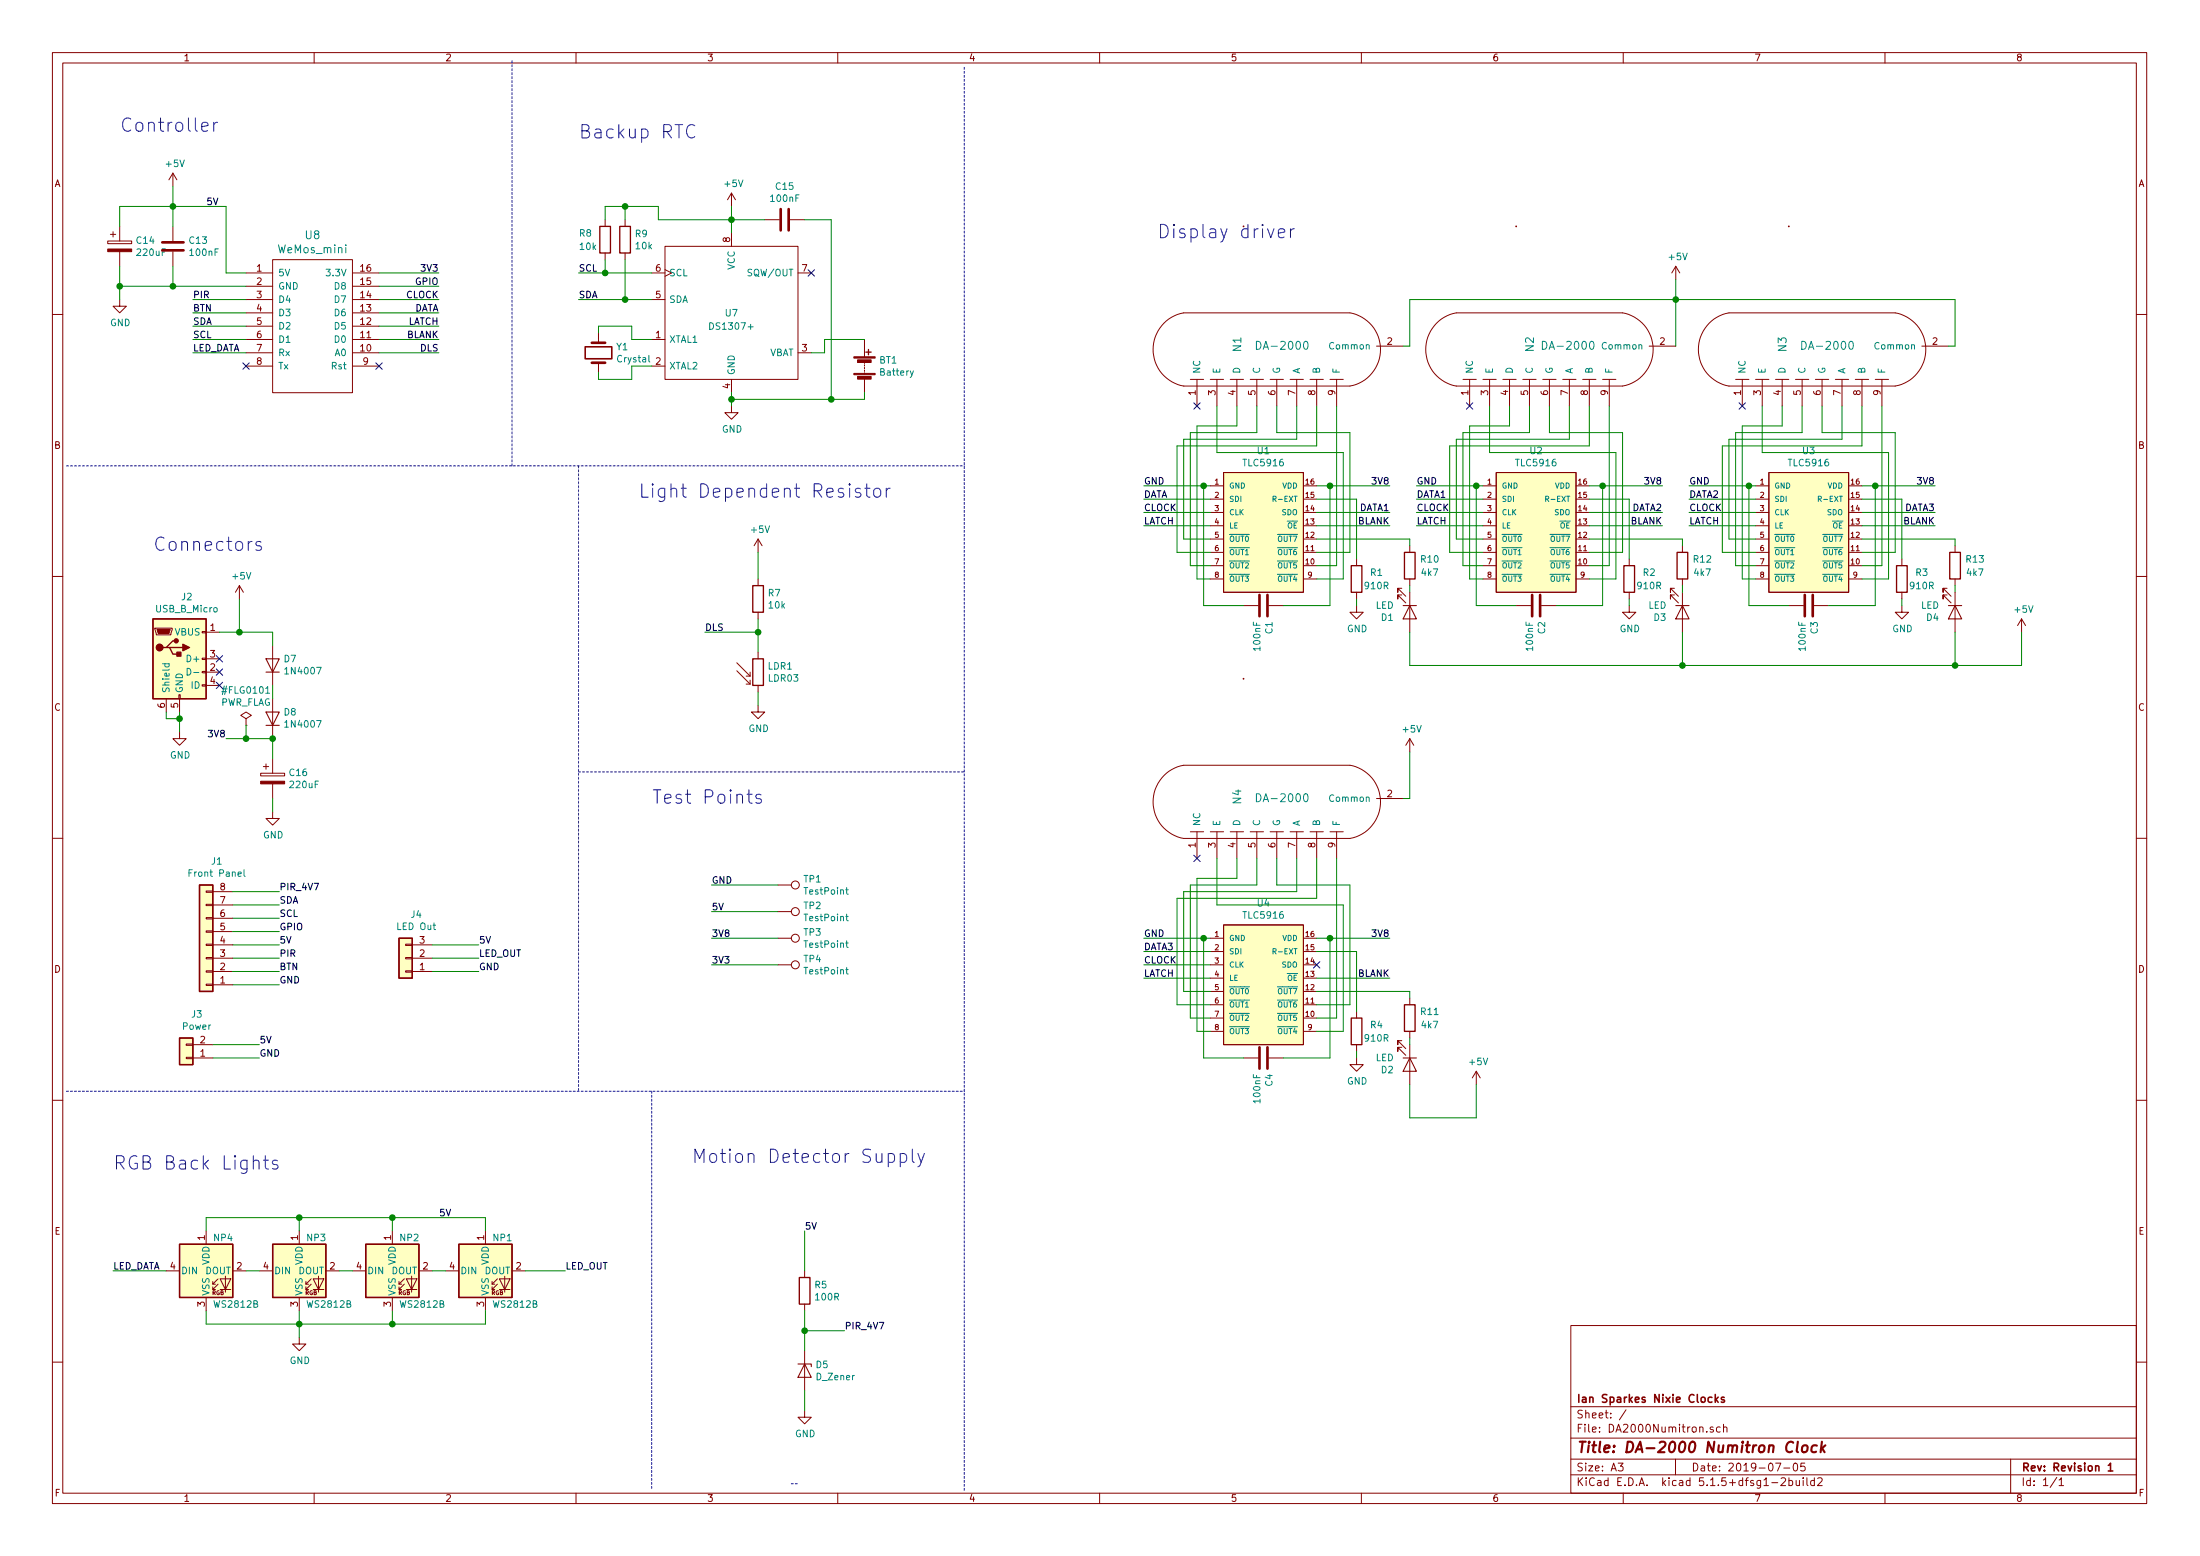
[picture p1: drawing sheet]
EESchema Schematic File Version 4
LIBS:DA2000Numitron-cache
EELAYER 26 0
EELAYER END
$Descr A3 16535 11693
encoding utf-8
Sheet 1 1
Title "DA-2000 Numitron Clock"
Date "2019-07-05"
Rev "Revision 1"
Comp "Ian Sparkes Nixie Clocks"
Comment1 ""
Comment2 ""
Comment3 ""
Comment4 ""
$EndDescr
$Comp
L DA2000Numitron-rescue:DA-2000-NixieClockMaster N1
U 1 1
P 9150 3150
F 0 "N1" H 9650 3000 60  0000 L CNN
F 1 "DA-2000" V 9700 2450 60  0000 L CNN
F 2 "NixieClockMaster:DA-2000_Receptacle" H 9150 3150 60  0001 C CNN
F 3 "" H 9150 3150 60  0001 C CNN
	1    9150 3150
	0    -1   -1   0   
$EndComp
$Comp
L DA2000Numitron-rescue:DA-2000-NixieClockMaster N2
U 1 1
P 11200 3150
F 0 "N2" H 11700 2850 60  0000 L CNN
F 1 "DA-2000" V 11750 2350 60  0000 L CNN
F 2 "NixieClockMaster:DA-2000_Receptacle" H 11200 3150 60  0001 C CNN
F 3 "" H 11200 3150 60  0001 C CNN
	1    11200 3150
	0    -1   -1   0   
$EndComp
Wire Wire Line
	10550 2600 10600 2600
Wire Wire Line
	10600 2600 10600 2250
Wire Wire Line
	10600 2250 12600 2250
Wire Wire Line
	12600 2250 12600 2600
$Comp
L Device:C C1
U 1 1
P 9500 4550
F 0 "C1" H 9615 4596 50  0000 L CNN
F 1 "100nF" H 9615 4505 50  0000 L CNN
F 2 "NixieClockMaster:C050-024X044" H 9538 4400 50  0001 C CNN
F 3 "~" H 9500 4550 50  0001 C CNN
	1    9500 4550
	0    1    1    0   
$EndComp
$Comp
L DA2000Numitron-rescue:WeMos_mini-NixieClockMaster U8
U 1 1
P 2350 2400
F 0 "U8" H 2350 3037 60  0000 C CNN
F 1 "WeMos_mini" H 2350 2931 60  0000 C CNN
F 2 "NixieClockMaster:WeMos_D1_mini_board_simple" H 2900 1700 60  0001 C CNN
F 3 "" H 2900 1700 60  0000 C CNN
	1    2350 2400
	1    0    0    -1  
$EndComp
$Comp
L Device:C C13
U 1 1
P 1300 1850
F 0 "C13" H 1415 1896 50  0000 L CNN
F 1 "100nF" H 1415 1805 50  0000 L CNN
F 2 "NixieClockMaster:C050-024X044" H 1338 1700 50  0001 C CNN
F 3 "~" H 1300 1850 50  0001 C CNN
	1    1300 1850
	1    0    0    -1  
$EndComp
$Comp
L Device:CP C14
U 1 1
P 900 1850
F 0 "C14" H 1018 1896 50  0000 L CNN
F 1 "220uF" H 1018 1805 50  0000 L CNN
F 2 "NixieClockMaster:C_Radial_D6.3_L11.2_P2.5" H 938 1700 50  0001 C CNN
F 3 "~" H 900 1850 50  0001 C CNN
	1    900  1850
	1    0    0    -1  
$EndComp
Text Label 1450 2250 0    50   ~ 0
PIR
Wire Wire Line
	1850 2250 1450 2250
Wire Wire Line
	1850 2350 1450 2350
Wire Wire Line
	1850 2450 1450 2450
Wire Wire Line
	1850 2550 1450 2550
Wire Wire Line
	1850 2650 1450 2650
NoConn ~ 1850 2750
NoConn ~ 2850 2750
Text Label 1450 2350 0    50   ~ 0
BTN
Text Label 1450 2450 0    50   ~ 0
SDA
Text Label 1450 2550 0    50   ~ 0
SCL
Text Label 1450 2650 0    50   ~ 0
LED_DATA
Wire Wire Line
	1850 2150 1300 2150
Wire Wire Line
	900  2150 900  2000
Wire Wire Line
	1300 2000 1300 2150
Connection ~ 1300 2150
Wire Wire Line
	1300 2150 900  2150
Wire Wire Line
	1850 2050 1700 2050
Wire Wire Line
	1700 2050 1700 1550
Wire Wire Line
	1700 1550 1300 1550
Wire Wire Line
	900  1550 900  1700
Wire Wire Line
	1300 1700 1300 1550
Connection ~ 1300 1550
Wire Wire Line
	1300 1550 900  1550
$Comp
L power:GND #PWR010
U 1 1
P 900 2250
F 0 "#PWR010" H 900 2000 50  0001 C CNN
F 1 "GND" H 905 2077 50  0000 C CNN
F 2 "" H 900 2250 50  0001 C CNN
F 3 "" H 900 2250 50  0001 C CNN
	1    900  2250
	1    0    0    -1  
$EndComp
Wire Wire Line
	900  2150 900  2250
Connection ~ 900  2150
$Comp
L power:+5V #PWR011
U 1 1
P 1300 1400
F 0 "#PWR011" H 1300 1250 50  0001 C CNN
F 1 "+5V" H 1315 1573 50  0000 C CNN
F 2 "" H 1300 1400 50  0001 C CNN
F 3 "" H 1300 1400 50  0001 C CNN
	1    1300 1400
	1    0    0    -1  
$EndComp
Wire Wire Line
	1300 1400 1300 1550
NoConn ~ 11050 3050
NoConn ~ 9000 3050
$Comp
L Sensor_Optical:LDR03 LDR1
U 1 1
P 5700 5050
F 0 "LDR1" H 5770 5096 50  0000 L CNN
F 1 "LDR03" H 5770 5005 50  0000 L CNN
F 2 "OptoDevice:R_LDR_10x8.5mm_P7.6mm_Vertical" V 5875 5050 50  0001 C CNN
F 3 "http://www.elektronica-componenten.nl/WebRoot/StoreNL/Shops/61422969/54F1/BA0C/C664/31B9/2173/C0A8/2AB9/2AEF/LDR03IMP.pdf" H 5700 5000 50  0001 C CNN
	1    5700 5050
	1    0    0    -1  
$EndComp
$Comp
L Device:R R7
U 1 1
P 5700 4500
F 0 "R7" H 5770 4546 50  0000 L CNN
F 1 "10k" H 5770 4455 50  0000 L CNN
F 2 "NixieClockMaster:R-0207_2V" V 5630 4500 50  0001 C CNN
F 3 "~" H 5700 4500 50  0001 C CNN
	1    5700 4500
	1    0    0    -1  
$EndComp
Wire Wire Line
	5700 4650 5700 4750
Wire Wire Line
	5700 4150 5700 4350
$Comp
L power:+5V #PWR0101
U 1 1
P 5700 4150
F 0 "#PWR0101" H 5700 4000 50  0001 C CNN
F 1 "+5V" H 5715 4323 50  0000 C CNN
F 2 "" H 5700 4150 50  0001 C CNN
F 3 "" H 5700 4150 50  0001 C CNN
	1    5700 4150
	1    0    0    -1  
$EndComp
$Comp
L power:GND #PWR0102
U 1 1
P 5700 5300
F 0 "#PWR0102" H 5700 5050 50  0001 C CNN
F 1 "GND" H 5705 5127 50  0000 C CNN
F 2 "" H 5700 5300 50  0001 C CNN
F 3 "" H 5700 5300 50  0001 C CNN
	1    5700 5300
	1    0    0    -1  
$EndComp
Wire Wire Line
	5700 5200 5700 5300
Wire Wire Line
	5700 4750 5300 4750
Connection ~ 5700 4750
Wire Wire Line
	5700 4750 5700 4900
Text Label 5300 4750 0    50   ~ 0
DLS
Wire Wire Line
	1750 7400 2100 7400
Wire Wire Line
	1750 7300 2100 7300
Wire Wire Line
	1750 7200 2100 7200
Text Label 2100 7100 0    50   ~ 0
5V
Text Label 2100 7200 0    50   ~ 0
PIR
Text Label 2100 7300 0    50   ~ 0
BTN
Text Label 2100 7400 0    50   ~ 0
GND
$Comp
L DA2000Numitron-rescue:DS1307+-NixieClockMaster U7
U 1 1
P 5500 2350
F 0 "U7" H 5500 2350 50  0000 C CNN
F 1 "DS1307+" H 5500 2250 50  0000 C CNN
F 2 "NixieClockMaster:DS1307_DIL8" H 5500 2350 50  0001 C CNN
F 3 "" H 5500 2350 50  0001 C CNN
	1    5500 2350
	1    0    0    -1  
$EndComp
Text Label 1550 1550 0    50   ~ 0
5V
Wire Wire Line
	5500 1550 5500 1650
$Comp
L power:+5V #PWR016
U 1 1
P 5500 1550
F 0 "#PWR016" H 5500 1400 50  0001 C CNN
F 1 "+5V" H 5515 1723 50  0000 C CNN
F 2 "" H 5500 1550 50  0001 C CNN
F 3 "" H 5500 1550 50  0001 C CNN
	1    5500 1550
	1    0    0    -1  
$EndComp
$Comp
L power:GND #PWR017
U 1 1
P 5500 3050
F 0 "#PWR017" H 5500 2800 50  0001 C CNN
F 1 "GND" H 5505 2877 50  0000 C CNN
F 2 "" H 5500 3050 50  0001 C CNN
F 3 "" H 5500 3050 50  0001 C CNN
	1    5500 3050
	1    0    0    -1  
$EndComp
Wire Wire Line
	5500 2950 5500 3000
$Comp
L Device:Crystal Y1
U 1 1
P 4500 2650
F 0 "Y1" V 4454 2781 50  0000 L CNN
F 1 "Crystal" V 4545 2781 50  0000 L CNN
F 2 "NixieClockMaster:Crystal_DS10_d1.0mm_l4.3mm_Vertical" H 4500 2650 50  0001 C CNN
F 3 "~" H 4500 2650 50  0001 C CNN
	1    4500 2650
	0    1    1    0   
$EndComp
Wire Wire Line
	4500 2500 4500 2450
Wire Wire Line
	4500 2450 4750 2450
Wire Wire Line
	4750 2450 4750 2550
Wire Wire Line
	4750 2550 4900 2550
Wire Wire Line
	4500 2800 4500 2850
Wire Wire Line
	4500 2850 4750 2850
Wire Wire Line
	4750 2850 4750 2750
Wire Wire Line
	4750 2750 4900 2750
Wire Wire Line
	4900 2250 4700 2250
Wire Wire Line
	4350 2050 4550 2050
Text Label 4350 2050 0    50   ~ 0
SCL
Text Label 4350 2250 0    50   ~ 0
SDA
NoConn ~ 6100 2050
$Comp
L Device:Battery BT1
U 1 1
P 6500 2750
F 0 "BT1" H 6608 2796 50  0000 L CNN
F 1 "Battery" H 6608 2705 50  0000 L CNN
F 2 "NixieClockMaster:CR1220-CoinCell" V 6500 2810 50  0001 C CNN
F 3 "~" V 6500 2810 50  0001 C CNN
	1    6500 2750
	1    0    0    -1  
$EndComp
Wire Wire Line
	5500 3000 6250 3000
Connection ~ 5500 3000
Wire Wire Line
	5500 3000 5500 3050
Wire Wire Line
	6500 2550 6200 2550
Wire Wire Line
	6200 2550 6200 2650
Wire Wire Line
	6200 2650 6100 2650
$Comp
L Device:R R8
U 1 1
P 4550 1800
F 0 "R8" H 4350 1850 50  0000 L CNN
F 1 "10k" H 4350 1750 50  0000 L CNN
F 2 "NixieClockMaster:R-0207_2V" V 4480 1800 50  0001 C CNN
F 3 "~" H 4550 1800 50  0001 C CNN
	1    4550 1800
	1    0    0    -1  
$EndComp
Wire Wire Line
	5500 1650 4950 1650
Wire Wire Line
	4950 1650 4950 1550
Wire Wire Line
	4950 1550 4700 1550
Wire Wire Line
	4550 1550 4550 1650
Connection ~ 5500 1650
Wire Wire Line
	5500 1650 5500 1750
Wire Wire Line
	4550 1950 4550 2050
Connection ~ 4550 2050
Wire Wire Line
	4550 2050 4900 2050
Wire Wire Line
	4700 2250 4700 1950
Connection ~ 4700 2250
Wire Wire Line
	4700 2250 4350 2250
$Comp
L Device:R R9
U 1 1
P 4700 1800
F 0 "R9" H 4770 1846 50  0000 L CNN
F 1 "10k" H 4770 1755 50  0000 L CNN
F 2 "NixieClockMaster:R-0207_2V" V 4630 1800 50  0001 C CNN
F 3 "~" H 4700 1800 50  0001 C CNN
	1    4700 1800
	1    0    0    -1  
$EndComp
Wire Wire Line
	4700 1650 4700 1550
Connection ~ 4700 1550
Wire Wire Line
	4700 1550 4550 1550
$Comp
L LED:WS2812B NP4
U 1 1
P 1550 9550
F 0 "NP4" H 1600 9800 50  0000 L CNN
F 1 "WS2812B" H 1600 9300 50  0000 L CNN
F 2 "LED_SMD:LED_WS2812B_PLCC4_5.0x5.0mm_P3.2mm" H 1600 9250 50  0001 L TNN
F 3 "https://cdn-shop.adafruit.com/datasheets/WS2812B.pdf" H 1650 9175 50  0001 L TNN
	1    1550 9550
	1    0    0    -1  
$EndComp
$Comp
L LED:WS2812B NP3
U 1 1
P 2250 9550
F 0 "NP3" H 2300 9800 50  0000 L CNN
F 1 "WS2812B" H 2300 9300 50  0000 L CNN
F 2 "LED_SMD:LED_WS2812B_PLCC4_5.0x5.0mm_P3.2mm" H 2300 9250 50  0001 L TNN
F 3 "https://cdn-shop.adafruit.com/datasheets/WS2812B.pdf" H 2350 9175 50  0001 L TNN
	1    2250 9550
	1    0    0    -1  
$EndComp
$Comp
L LED:WS2812B NP2
U 1 1
P 2950 9550
F 0 "NP2" H 3000 9800 50  0000 L CNN
F 1 "WS2812B" H 3000 9300 50  0000 L CNN
F 2 "LED_SMD:LED_WS2812B_PLCC4_5.0x5.0mm_P3.2mm" H 3000 9250 50  0001 L TNN
F 3 "https://cdn-shop.adafruit.com/datasheets/WS2812B.pdf" H 3050 9175 50  0001 L TNN
	1    2950 9550
	1    0    0    -1  
$EndComp
$Comp
L LED:WS2812B NP1
U 1 1
P 3650 9550
F 0 "NP1" H 3700 9800 50  0000 L CNN
F 1 "WS2812B" H 3700 9300 50  0000 L CNN
F 2 "LED_SMD:LED_WS2812B_PLCC4_5.0x5.0mm_P3.2mm" H 3700 9250 50  0001 L TNN
F 3 "https://cdn-shop.adafruit.com/datasheets/WS2812B.pdf" H 3750 9175 50  0001 L TNN
	1    3650 9550
	1    0    0    -1  
$EndComp
Wire Wire Line
	1550 9150 1550 9250
Wire Wire Line
	2250 9250 2250 9150
Connection ~ 2250 9150
Wire Wire Line
	2250 9150 1550 9150
Wire Wire Line
	2950 9250 2950 9150
Wire Wire Line
	2950 9150 2250 9150
Wire Wire Line
	3650 9250 3650 9150
Wire Wire Line
	1550 9950 1550 9850
Wire Wire Line
	2250 9850 2250 9950
Connection ~ 2250 9950
Wire Wire Line
	2950 9850 2950 9950
Wire Wire Line
	2250 9950 2950 9950
Wire Wire Line
	3650 9850 3650 9950
Wire Wire Line
	1850 9550 1950 9550
Wire Wire Line
	2550 9550 2650 9550
Wire Wire Line
	3250 9550 3350 9550
Wire Wire Line
	2950 9150 3650 9150
Connection ~ 2950 9150
Wire Wire Line
	2950 9950 3650 9950
Connection ~ 2950 9950
Wire Wire Line
	1250 9550 850  9550
Text Label 850  9550 0    50   ~ 0
LED_DATA
$Comp
L power:GND #PWR015
U 1 1
P 2250 10050
F 0 "#PWR015" H 2250 9800 50  0001 C CNN
F 1 "GND" H 2255 9877 50  0000 C CNN
F 2 "" H 2250 10050 50  0001 C CNN
F 3 "" H 2250 10050 50  0001 C CNN
	1    2250 10050
	1    0    0    -1  
$EndComp
Text Label 3300 9150 0    50   ~ 0
5V
$Comp
L Connector:USB_B_Mini J2
U 1 1
P 1350 4950
F 0 "J2" H 1405 5417 50  0000 C CNN
F 1 "USB_B_Micro" H 1405 5326 50  0000 C CNN
F 2 "Connector_USB:USB_Mini-B_AdamTech_MUSB-B5-S-VT-TSMT-1_SMD_Vertical" H 1500 4900 50  0001 C CNN
F 3 "~" H 1500 4900 50  0001 C CNN
	1    1350 4950
	1    0    0    -1  
$EndComp
Wire Wire Line
	1250 5350 1250 5400
Wire Wire Line
	1250 5400 1350 5400
Wire Wire Line
	1350 5400 1350 5350
Wire Wire Line
	1350 5400 1350 5500
Connection ~ 1350 5400
$Comp
L power:GND #PWR018
U 1 1
P 1350 5500
F 0 "#PWR018" H 1350 5250 50  0001 C CNN
F 1 "GND" H 1355 5327 50  0000 C CNN
F 2 "" H 1350 5500 50  0001 C CNN
F 3 "" H 1350 5500 50  0001 C CNN
	1    1350 5500
	1    0    0    -1  
$EndComp
NoConn ~ 1650 4950
NoConn ~ 1650 5050
NoConn ~ 1650 5150
Wire Wire Line
	1650 4750 1800 4750
Wire Wire Line
	1800 4750 1800 4500
$Comp
L power:+5V #PWR019
U 1 1
P 1800 4500
F 0 "#PWR019" H 1800 4350 50  0001 C CNN
F 1 "+5V" H 1815 4673 50  0000 C CNN
F 2 "" H 1800 4500 50  0001 C CNN
F 3 "" H 1800 4500 50  0001 C CNN
	1    1800 4500
	1    0    0    -1  
$EndComp
Wire Notes Line
	5950 11150 6000 11150
Text Notes 1150 4150 0    100  ~ 0
Connectors
Text Notes 850  8800 0    100  ~ 0
RGB Back Lights
Text Notes 900  1000 0    100  ~ 0
Controller
Text Notes 4800 3750 0    100  ~ 0
Light Dependent Resistor
Text Notes 8700 1800 0    100  ~ 0
Display driver
Wire Wire Line
	6500 2950 6500 3000
$Comp
L ti:TLC5916 U1
U 1 1
P 9500 4000
F 0 "U1" H 9500 4615 50  0000 C CNN
F 1 "TLC5916" H 9500 4524 50  0000 C CNN
F 2 "NixieClockMaster:74HC595_DIL16" H 9500 4000 60  0001 C CNN
F 3 "" H 9500 4000 60  0000 C CNN
	1    9500 4000
	1    0    0    -1  
$EndComp
Wire Wire Line
	9100 4050 8900 4050
Wire Wire Line
	8900 4050 8900 3300
Wire Wire Line
	8900 3300 9750 3300
Wire Wire Line
	9750 3300 9750 3050
Wire Wire Line
	9100 4150 8850 4150
Wire Wire Line
	8850 4150 8850 3350
Wire Wire Line
	8850 3350 9900 3350
Wire Wire Line
	9900 3350 9900 3050
Wire Wire Line
	9450 3050 9450 3250
Wire Wire Line
	9450 3250 8950 3250
Wire Wire Line
	8950 3250 8950 4250
Wire Wire Line
	8950 4250 9100 4250
Wire Wire Line
	9100 4350 9000 4350
Wire Wire Line
	9000 4350 9000 3200
Wire Wire Line
	9000 3200 9300 3200
Wire Wire Line
	9300 3200 9300 3050
Wire Wire Line
	9150 3050 9150 3400
Wire Wire Line
	9150 3400 10100 3400
Wire Wire Line
	10100 3400 10100 4350
Wire Wire Line
	10100 4350 9900 4350
Wire Wire Line
	9900 4250 10050 4250
Wire Wire Line
	10050 4250 10050 3050
Wire Wire Line
	9600 3050 9600 3250
Wire Wire Line
	9600 3250 10150 3250
Wire Wire Line
	10150 3250 10150 4150
Wire Wire Line
	10150 4150 9900 4150
Wire Wire Line
	9100 3850 8600 3850
Text Label 8600 3850 0    50   ~ 0
CLOCK
Wire Wire Line
	9100 3950 8600 3950
Text Label 8600 3950 0    50   ~ 0
LATCH
Text Label 8600 3750 0    50   ~ 0
DATA
Wire Wire Line
	9100 3750 8600 3750
Wire Wire Line
	9100 3650 9050 3650
Text Label 8600 3650 0    50   ~ 0
GND
Text Label 10450 3650 2    50   ~ 0
3V8
Wire Wire Line
	10450 3650 10000 3650
Wire Wire Line
	9900 3850 10450 3850
Text Label 10450 3850 2    50   ~ 0
DATA1
Text Label 10450 3950 2    50   ~ 0
BLANK
Wire Wire Line
	10450 3950 9900 3950
Wire Wire Line
	9900 3750 10200 3750
$Comp
L Device:R R1
U 1 1
P 10200 4350
F 0 "R1" H 10350 4400 50  0000 C CNN
F 1 "910R" H 10350 4300 50  0000 C CNN
F 2 "NixieClockMaster:R-0207_2V" V 10130 4350 50  0001 C CNN
F 3 "~" H 10200 4350 50  0001 C CNN
	1    10200 4350
	1    0    0    -1  
$EndComp
$Comp
L power:GND #PWR01
U 1 1
P 10200 4550
F 0 "#PWR01" H 10200 4300 50  0001 C CNN
F 1 "GND" H 10205 4377 50  0000 C CNN
F 2 "" H 10200 4550 50  0001 C CNN
F 3 "" H 10200 4550 50  0001 C CNN
	1    10200 4550
	1    0    0    -1  
$EndComp
Wire Wire Line
	2850 2250 3300 2250
Text Label 3300 2350 2    50   ~ 0
DATA
Text Label 3300 2250 2    50   ~ 0
CLOCK
Text Label 3300 2450 2    50   ~ 0
LATCH
Wire Wire Line
	2850 2450 3300 2450
Wire Wire Line
	2850 2350 3300 2350
Wire Wire Line
	2850 2550 3300 2550
Text Label 3300 2550 2    50   ~ 0
BLANK
Text Label 3300 2650 2    50   ~ 0
DLS
Wire Wire Line
	2850 2650 3300 2650
Wire Wire Line
	9650 4550 10000 4550
Wire Wire Line
	10000 4550 10000 3650
Connection ~ 10000 3650
Wire Wire Line
	10000 3650 9900 3650
Wire Wire Line
	9350 4550 9050 4550
Wire Wire Line
	9050 4550 9050 3650
Wire Wire Line
	10200 3750 10200 4200
Wire Wire Line
	10200 4500 10200 4550
Wire Wire Line
	8600 3650 9050 3650
Connection ~ 9050 3650
$Comp
L Device:C C2
U 1 1
P 11550 4550
F 0 "C2" H 11665 4596 50  0000 L CNN
F 1 "100nF" H 11665 4505 50  0000 L CNN
F 2 "NixieClockMaster:C050-024X044" H 11588 4400 50  0001 C CNN
F 3 "~" H 11550 4550 50  0001 C CNN
	1    11550 4550
	0    1    1    0   
$EndComp
$Comp
L ti:TLC5916 U2
U 1 1
P 11550 4000
F 0 "U2" H 11550 4615 50  0000 C CNN
F 1 "TLC5916" H 11550 4524 50  0000 C CNN
F 2 "NixieClockMaster:74HC595_DIL16" H 11550 4000 60  0001 C CNN
F 3 "" H 11550 4000 60  0000 C CNN
	1    11550 4000
	1    0    0    -1  
$EndComp
Wire Wire Line
	11150 4050 10950 4050
Wire Wire Line
	10950 4050 10950 3300
Wire Wire Line
	10950 3300 11800 3300
Wire Wire Line
	11800 3300 11800 3050
Wire Wire Line
	11150 4150 10900 4150
Wire Wire Line
	10900 4150 10900 3350
Wire Wire Line
	10900 3350 11950 3350
Wire Wire Line
	11950 3350 11950 3050
Wire Wire Line
	11500 3050 11500 3250
Wire Wire Line
	11500 3250 11000 3250
Wire Wire Line
	11000 3250 11000 4250
Wire Wire Line
	11000 4250 11150 4250
Wire Wire Line
	11150 4350 11050 4350
Wire Wire Line
	11050 4350 11050 3200
Wire Wire Line
	11050 3200 11350 3200
Wire Wire Line
	11350 3200 11350 3050
Wire Wire Line
	11200 3050 11200 3400
Wire Wire Line
	11200 3400 12150 3400
Wire Wire Line
	12150 3400 12150 4350
Wire Wire Line
	12150 4350 11950 4350
Wire Wire Line
	11950 4250 12100 4250
Wire Wire Line
	12100 4250 12100 3050
Wire Wire Line
	11650 3050 11650 3250
Wire Wire Line
	11650 3250 12200 3250
Wire Wire Line
	12200 3250 12200 4150
Wire Wire Line
	12200 4150 11950 4150
Wire Wire Line
	11150 3850 10650 3850
Text Label 10650 3850 0    50   ~ 0
CLOCK
Wire Wire Line
	11150 3950 10650 3950
Text Label 10650 3950 0    50   ~ 0
LATCH
Wire Wire Line
	11150 3750 10650 3750
Wire Wire Line
	11150 3650 11100 3650
Text Label 10650 3650 0    50   ~ 0
GND
Text Label 12500 3650 2    50   ~ 0
3V8
Wire Wire Line
	12500 3650 12050 3650
Wire Wire Line
	11950 3850 12500 3850
Text Label 12500 3850 2    50   ~ 0
DATA2
Text Label 12500 3950 2    50   ~ 0
BLANK
Wire Wire Line
	12500 3950 11950 3950
Wire Wire Line
	11950 3750 12250 3750
$Comp
L Device:R R2
U 1 1
P 12250 4350
F 0 "R2" H 12400 4400 50  0000 C CNN
F 1 "910R" H 12400 4300 50  0000 C CNN
F 2 "NixieClockMaster:R-0207_2V" V 12180 4350 50  0001 C CNN
F 3 "~" H 12250 4350 50  0001 C CNN
	1    12250 4350
	1    0    0    -1  
$EndComp
$Comp
L power:GND #PWR03
U 1 1
P 12250 4550
F 0 "#PWR03" H 12250 4300 50  0001 C CNN
F 1 "GND" H 12255 4377 50  0000 C CNN
F 2 "" H 12250 4550 50  0001 C CNN
F 3 "" H 12250 4550 50  0001 C CNN
	1    12250 4550
	1    0    0    -1  
$EndComp
Wire Wire Line
	11700 4550 12050 4550
Wire Wire Line
	12050 4550 12050 3650
Connection ~ 12050 3650
Wire Wire Line
	12050 3650 11950 3650
Wire Wire Line
	11400 4550 11100 4550
Wire Wire Line
	11100 4550 11100 3650
Wire Wire Line
	12250 3750 12250 4200
Wire Wire Line
	12250 4500 12250 4550
Wire Wire Line
	10650 3650 11100 3650
Connection ~ 11100 3650
Text Label 10650 3750 0    50   ~ 0
DATA1
$Comp
L DA2000Numitron-rescue:DA-2000-NixieClockMaster N3
U 1 1
P 13250 3150
F 0 "N3" H 13750 3000 60  0000 L CNN
F 1 "DA-2000" V 13800 2450 60  0000 L CNN
F 2 "NixieClockMaster:DA-2000_Receptacle" H 13250 3150 60  0001 C CNN
F 3 "" H 13250 3150 60  0001 C CNN
	1    13250 3150
	0    -1   -1   0   
$EndComp
Connection ~ 12600 2250
$Comp
L Device:C C3
U 1 1
P 13600 4550
F 0 "C3" H 13715 4596 50  0000 L CNN
F 1 "100nF" H 13715 4505 50  0000 L CNN
F 2 "NixieClockMaster:C050-024X044" H 13638 4400 50  0001 C CNN
F 3 "~" H 13600 4550 50  0001 C CNN
	1    13600 4550
	0    1    1    0   
$EndComp
$Comp
L ti:TLC5916 U3
U 1 1
P 13600 4000
F 0 "U3" H 13600 4615 50  0000 C CNN
F 1 "TLC5916" H 13600 4524 50  0000 C CNN
F 2 "NixieClockMaster:74HC595_DIL16" H 13600 4000 60  0001 C CNN
F 3 "" H 13600 4000 60  0000 C CNN
	1    13600 4000
	1    0    0    -1  
$EndComp
Wire Wire Line
	13200 4050 13000 4050
Wire Wire Line
	13000 4050 13000 3300
Wire Wire Line
	13000 3300 13850 3300
Wire Wire Line
	13850 3300 13850 3050
Wire Wire Line
	13200 4150 12950 4150
Wire Wire Line
	12950 4150 12950 3350
Wire Wire Line
	12950 3350 14000 3350
Wire Wire Line
	14000 3350 14000 3050
Wire Wire Line
	13550 3050 13550 3250
Wire Wire Line
	13550 3250 13050 3250
Wire Wire Line
	13050 3250 13050 4250
Wire Wire Line
	13050 4250 13200 4250
Wire Wire Line
	13200 4350 13100 4350
Wire Wire Line
	13100 4350 13100 3200
Wire Wire Line
	13100 3200 13400 3200
Wire Wire Line
	13400 3200 13400 3050
Wire Wire Line
	13250 3050 13250 3400
Wire Wire Line
	13250 3400 14200 3400
Wire Wire Line
	14200 3400 14200 4350
Wire Wire Line
	14200 4350 14000 4350
Wire Wire Line
	14000 4250 14150 4250
Wire Wire Line
	14150 4250 14150 3050
Wire Wire Line
	13700 3050 13700 3250
Wire Wire Line
	13700 3250 14250 3250
Wire Wire Line
	14250 3250 14250 4150
Wire Wire Line
	14250 4150 14000 4150
Wire Wire Line
	13200 3850 12700 3850
Text Label 12700 3850 0    50   ~ 0
CLOCK
Wire Wire Line
	13200 3950 12700 3950
Text Label 12700 3950 0    50   ~ 0
LATCH
Wire Wire Line
	13200 3750 12700 3750
Wire Wire Line
	13200 3650 13150 3650
Text Label 12700 3650 0    50   ~ 0
GND
Text Label 14550 3650 2    50   ~ 0
3V8
Wire Wire Line
	14550 3650 14100 3650
Wire Wire Line
	14000 3850 14550 3850
Text Label 14550 3850 2    50   ~ 0
DATA3
Text Label 14550 3950 2    50   ~ 0
BLANK
Wire Wire Line
	14550 3950 14000 3950
Wire Wire Line
	14000 3750 14300 3750
$Comp
L Device:R R3
U 1 1
P 14300 4350
F 0 "R3" H 14450 4400 50  0000 C CNN
F 1 "910R" H 14450 4300 50  0000 C CNN
F 2 "NixieClockMaster:R-0207_2V" V 14230 4350 50  0001 C CNN
F 3 "~" H 14300 4350 50  0001 C CNN
	1    14300 4350
	1    0    0    -1  
$EndComp
$Comp
L power:GND #PWR07
U 1 1
P 14300 4550
F 0 "#PWR07" H 14300 4300 50  0001 C CNN
F 1 "GND" H 14305 4377 50  0000 C CNN
F 2 "" H 14300 4550 50  0001 C CNN
F 3 "" H 14300 4550 50  0001 C CNN
	1    14300 4550
	1    0    0    -1  
$EndComp
Wire Wire Line
	13750 4550 14100 4550
Wire Wire Line
	14100 4550 14100 3650
Connection ~ 14100 3650
Wire Wire Line
	14100 3650 14000 3650
Wire Wire Line
	13450 4550 13150 4550
Wire Wire Line
	13150 4550 13150 3650
Wire Wire Line
	14300 3750 14300 4200
Wire Wire Line
	14300 4500 14300 4550
Wire Wire Line
	12700 3650 13150 3650
Connection ~ 13150 3650
Text Label 12700 3750 0    50   ~ 0
DATA2
Wire Wire Line
	14650 2600 14700 2600
Wire Wire Line
	14700 2600 14700 2250
Wire Wire Line
	14700 2250 12600 2250
$Comp
L DA2000Numitron-rescue:DA-2000-NixieClockMaster N4
U 1 1
P 9150 6550
F 0 "N4" H 9650 6400 60  0000 L CNN
F 1 "DA-2000" V 9700 5850 60  0000 L CNN
F 2 "NixieClockMaster:DA-2000_Receptacle" H 9150 6550 60  0001 C CNN
F 3 "" H 9150 6550 60  0001 C CNN
	1    9150 6550
	0    -1   -1   0   
$EndComp
Wire Wire Line
	10550 6000 10600 6000
Wire Wire Line
	10600 6000 10600 5650
$Comp
L Device:C C4
U 1 1
P 9500 7950
F 0 "C4" H 9615 7996 50  0000 L CNN
F 1 "100nF" H 9615 7905 50  0000 L CNN
F 2 "NixieClockMaster:C050-024X044" H 9538 7800 50  0001 C CNN
F 3 "~" H 9500 7950 50  0001 C CNN
	1    9500 7950
	0    1    1    0   
$EndComp
NoConn ~ 9000 6450
$Comp
L ti:TLC5916 U4
U 1 1
P 9500 7400
F 0 "U4" H 9500 8015 50  0000 C CNN
F 1 "TLC5916" H 9500 7924 50  0000 C CNN
F 2 "NixieClockMaster:74HC595_DIL16" H 9500 7400 60  0001 C CNN
F 3 "" H 9500 7400 60  0000 C CNN
	1    9500 7400
	1    0    0    -1  
$EndComp
Wire Wire Line
	9100 7450 8900 7450
Wire Wire Line
	8900 7450 8900 6700
Wire Wire Line
	8900 6700 9750 6700
Wire Wire Line
	9750 6700 9750 6450
Wire Wire Line
	9100 7550 8850 7550
Wire Wire Line
	8850 7550 8850 6750
Wire Wire Line
	8850 6750 9900 6750
Wire Wire Line
	9900 6750 9900 6450
Wire Wire Line
	9450 6450 9450 6650
Wire Wire Line
	9450 6650 8950 6650
Wire Wire Line
	8950 6650 8950 7650
Wire Wire Line
	8950 7650 9100 7650
Wire Wire Line
	9100 7750 9000 7750
Wire Wire Line
	9000 7750 9000 6600
Wire Wire Line
	9000 6600 9300 6600
Wire Wire Line
	9300 6600 9300 6450
Wire Wire Line
	9150 6450 9150 6800
Wire Wire Line
	9150 6800 10100 6800
Wire Wire Line
	10100 6800 10100 7750
Wire Wire Line
	10100 7750 9900 7750
Wire Wire Line
	9900 7650 10050 7650
Wire Wire Line
	10050 7650 10050 6450
Wire Wire Line
	9600 6450 9600 6650
Wire Wire Line
	9600 6650 10150 6650
Wire Wire Line
	10150 6650 10150 7550
Wire Wire Line
	10150 7550 9900 7550
Wire Wire Line
	9100 7250 8600 7250
Text Label 8600 7250 0    50   ~ 0
CLOCK
Wire Wire Line
	9100 7350 8600 7350
Text Label 8600 7350 0    50   ~ 0
LATCH
Text Label 8600 7150 0    50   ~ 0
DATA3
Wire Wire Line
	9100 7150 8600 7150
Wire Wire Line
	9100 7050 9050 7050
Text Label 8600 7050 0    50   ~ 0
GND
Text Label 10450 7050 2    50   ~ 0
3V8
Wire Wire Line
	10450 7050 10000 7050
Text Label 10450 7350 2    50   ~ 0
BLANK
Wire Wire Line
	10450 7350 9900 7350
Wire Wire Line
	9900 7150 10200 7150
$Comp
L Device:R R4
U 1 1
P 10200 7750
F 0 "R4" H 10350 7800 50  0000 C CNN
F 1 "910R" H 10350 7700 50  0000 C CNN
F 2 "NixieClockMaster:R-0207_2V" V 10130 7750 50  0001 C CNN
F 3 "~" H 10200 7750 50  0001 C CNN
	1    10200 7750
	1    0    0    -1  
$EndComp
$Comp
L power:GND #PWR04
U 1 1
P 10200 7950
F 0 "#PWR04" H 10200 7700 50  0001 C CNN
F 1 "GND" H 10205 7777 50  0000 C CNN
F 2 "" H 10200 7950 50  0001 C CNN
F 3 "" H 10200 7950 50  0001 C CNN
	1    10200 7950
	1    0    0    -1  
$EndComp
Wire Wire Line
	9650 7950 10000 7950
Wire Wire Line
	10000 7950 10000 7050
Connection ~ 10000 7050
Wire Wire Line
	10000 7050 9900 7050
Wire Wire Line
	9350 7950 9050 7950
Wire Wire Line
	9050 7950 9050 7050
Wire Wire Line
	10200 7150 10200 7600
Wire Wire Line
	10200 7900 10200 7950
Wire Wire Line
	8600 7050 9050 7050
Connection ~ 9050 7050
$Comp
L Device:C C15
U 1 1
P 5900 1650
F 0 "C15" V 5648 1650 50  0000 C CNN
F 1 "100nF" V 5739 1650 50  0000 C CNN
F 2 "NixieClockMaster:C050-024X044" H 5938 1500 50  0001 C CNN
F 3 "~" H 5900 1650 50  0001 C CNN
	1    5900 1650
	0    1    1    0   
$EndComp
Wire Wire Line
	5500 1650 5750 1650
Wire Wire Line
	6050 1650 6250 1650
Wire Wire Line
	6250 1650 6250 3000
Connection ~ 6250 3000
Wire Wire Line
	6250 3000 6500 3000
NoConn ~ 13100 3050
$Comp
L Device:CP C16
U 1 1
P 2050 5850
F 0 "C16" H 2168 5896 50  0000 L CNN
F 1 "220uF" H 2168 5805 50  0000 L CNN
F 2 "NixieClockMaster:C_Radial_D6.3_L11.2_P2.5" H 2088 5700 50  0001 C CNN
F 3 "~" H 2050 5850 50  0001 C CNN
	1    2050 5850
	1    0    0    -1  
$EndComp
$Comp
L power:GND #PWR09
U 1 1
P 2050 6100
F 0 "#PWR09" H 2050 5850 50  0001 C CNN
F 1 "GND" H 2055 5927 50  0000 C CNN
F 2 "" H 2050 6100 50  0001 C CNN
F 3 "" H 2050 6100 50  0001 C CNN
	1    2050 6100
	1    0    0    -1  
$EndComp
Wire Wire Line
	2050 6000 2050 6100
$Comp
L power:+5V #PWR012
U 1 1
P 12600 2100
F 0 "#PWR012" H 12600 1950 50  0001 C CNN
F 1 "+5V" H 12615 2273 50  0000 C CNN
F 2 "" H 12600 2100 50  0001 C CNN
F 3 "" H 12600 2100 50  0001 C CNN
	1    12600 2100
	1    0    0    -1  
$EndComp
Wire Wire Line
	12600 2100 12600 2250
$Comp
L Device:LED D1
U 1 1
P 10600 4600
F 0 "D1" V 10638 4483 50  0000 R CNN
F 1 "LED" V 10547 4483 50  0000 R CNN
F 2 "LED_THT:LED_D3.0mm" H 10600 4600 50  0001 C CNN
F 3 "~" H 10600 4600 50  0001 C CNN
	1    10600 4600
	0    1    1    0   
$EndComp
$Comp
L Device:R R10
U 1 1
P 10600 4250
F 0 "R10" H 10750 4300 50  0000 C CNN
F 1 "4k7" H 10750 4200 50  0000 C CNN
F 2 "NixieClockMaster:R-0207_2V" V 10530 4250 50  0001 C CNN
F 3 "~" H 10600 4250 50  0001 C CNN
	1    10600 4250
	1    0    0    -1  
$EndComp
Wire Wire Line
	9900 4050 10600 4050
Wire Wire Line
	10600 4050 10600 4100
Wire Wire Line
	10600 4400 10600 4450
$Comp
L Device:LED D3
U 1 1
P 12650 4600
F 0 "D3" V 12688 4483 50  0000 R CNN
F 1 "LED" V 12597 4483 50  0000 R CNN
F 2 "LED_THT:LED_D3.0mm" H 12650 4600 50  0001 C CNN
F 3 "~" H 12650 4600 50  0001 C CNN
	1    12650 4600
	0    1    1    0   
$EndComp
$Comp
L Device:R R12
U 1 1
P 12650 4250
F 0 "R12" H 12800 4300 50  0000 C CNN
F 1 "4k7" H 12800 4200 50  0000 C CNN
F 2 "NixieClockMaster:R-0207_2V" V 12580 4250 50  0001 C CNN
F 3 "~" H 12650 4250 50  0001 C CNN
	1    12650 4250
	1    0    0    -1  
$EndComp
Wire Wire Line
	11950 4050 12650 4050
Wire Wire Line
	12650 4050 12650 4100
Wire Wire Line
	12650 4400 12650 4450
$Comp
L Device:LED D4
U 1 1
P 14700 4600
F 0 "D4" V 14738 4483 50  0000 R CNN
F 1 "LED" V 14647 4483 50  0000 R CNN
F 2 "LED_THT:LED_D3.0mm" H 14700 4600 50  0001 C CNN
F 3 "~" H 14700 4600 50  0001 C CNN
	1    14700 4600
	0    1    1    0   
$EndComp
$Comp
L Device:R R13
U 1 1
P 14700 4250
F 0 "R13" H 14850 4300 50  0000 C CNN
F 1 "4k7" H 14850 4200 50  0000 C CNN
F 2 "NixieClockMaster:R-0207_2V" V 14630 4250 50  0001 C CNN
F 3 "~" H 14700 4250 50  0001 C CNN
	1    14700 4250
	1    0    0    -1  
$EndComp
Wire Wire Line
	14000 4050 14700 4050
Wire Wire Line
	14700 4050 14700 4100
Wire Wire Line
	14700 4400 14700 4450
Text Label 1700 5550 2    50   ~ 0
3V8
$Comp
L Diode:1N4007 D7
U 1 1
P 2050 5000
F 0 "D7" V 2096 4921 50  0000 R CNN
F 1 "1N4007" V 2005 4921 50  0000 R CNN
F 2 "Diode_THT:D_DO-41_SOD81_P10.16mm_Horizontal" H 2050 4825 50  0001 C CNN
F 3 "http://www.vishay.com/docs/88503/1n4001.pdf" H 2050 5000 50  0001 C CNN
	1    2050 5000
	0    -1   -1   0   
$EndComp
$Comp
L Diode:1N4007 D8
U 1 1
P 2050 5400
F 0 "D8" V 2096 5321 50  0000 R CNN
F 1 "1N4007" V 2005 5321 50  0000 R CNN
F 2 "Diode_THT:D_DO-41_SOD81_P10.16mm_Horizontal" H 2050 5225 50  0001 C CNN
F 3 "http://www.vishay.com/docs/88503/1n4001.pdf" H 2050 5400 50  0001 C CNN
	1    2050 5400
	0    -1   -1   0   
$EndComp
$Comp
L Connector_Generic:Conn_01x02 J3
U 1 1
P 1400 7950
F 0 "J3" H 1320 7625 50  0000 C CNN
F 1 "Power" H 1320 7716 50  0000 C CNN
F 2 "NixieClockMaster:Header_MA02-1" H 1400 7950 50  0001 C CNN
F 3 "~" H 1400 7950 50  0001 C CNN
	1    1400 7950
	-1   0    0    1   
$EndComp
Wire Wire Line
	1600 7850 1950 7850
Wire Wire Line
	1600 7950 1950 7950
Text Label 1950 7950 0    50   ~ 0
GND
Text Label 1950 7850 0    50   ~ 0
5V
Wire Wire Line
	2050 5700 2050 5550
Connection ~ 2050 5550
Wire Wire Line
	1800 4750 2050 4750
Connection ~ 1800 4750
Wire Wire Line
	2050 5150 2050 5250
Wire Wire Line
	2050 4750 2050 4850
Wire Wire Line
	1700 5550 1850 5550
$Comp
L DA2000Numitron-rescue:PWR_FLAG-NixieClockMaster #FLG0101
U 1 1
P 1850 5450
F 0 "#FLG0101" H 1850 5715 50  0000 C CNN
F 1 "PWR_FLAG" H 1850 5624 50  0000 C CNN
F 2 "" H 1850 5450 50  0001 C CNN
F 3 "" H 1850 5450 50  0001 C CNN
	1    1850 5450
	1    0    0    -1  
$EndComp
Wire Wire Line
	1850 5450 1850 5550
Connection ~ 1850 5550
Wire Wire Line
	1850 5550 2050 5550
Wire Notes Line
	7250 11200 7250 500 
Wire Notes Line
	500  8200 7250 8200
Text Notes 4350 1050 0    100  ~ 0
Backup RTC
Wire Notes Line
	500  3500 7250 3500
Wire Notes Line
	4350 3500 4350 8200
Wire Wire Line
	14700 5000 12650 5000
Wire Wire Line
	12650 4750 12650 5000
Wire Wire Line
	14700 4750 14700 5000
Wire Wire Line
	10600 5000 12650 5000
Wire Wire Line
	10600 4750 10600 5000
Connection ~ 12650 5000
Wire Wire Line
	14700 5000 15200 5000
Wire Wire Line
	15200 5000 15200 4750
Connection ~ 14700 5000
$Comp
L power:+5V #PWR02
U 1 1
P 15200 4750
F 0 "#PWR02" H 15200 4600 50  0001 C CNN
F 1 "+5V" H 15215 4923 50  0000 C CNN
F 2 "" H 15200 4750 50  0001 C CNN
F 3 "" H 15200 4750 50  0001 C CNN
	1    15200 4750
	1    0    0    -1  
$EndComp
Text Label 2100 6700 0    50   ~ 0
PIR_4V7
Wire Wire Line
	2850 2050 3300 2050
Text Label 3300 2050 2    50   ~ 0
3V3
Wire Wire Line
	1750 7000 2100 7000
Text Label 2100 7000 0    50   ~ 0
GPIO
Text Label 3300 2150 2    50   ~ 0
GPIO
Wire Wire Line
	2850 2150 3300 2150
Wire Notes Line
	4350 5800 7250 5800
Text Notes 4900 6050 0    100  ~ 0
Test Points
$Comp
L Connector:TestPoint TP1
U 1 1
P 5850 6650
F 0 "TP1" V 5804 6838 50  0000 L CNN
F 1 "TestPoint" V 5895 6838 50  0000 L CNN
F 2 "NixieClockMaster:TESTPAD_P1-13" H 6050 6650 50  0001 C CNN
F 3 "~" H 6050 6650 50  0001 C CNN
	1    5850 6650
	0    1    1    0   
$EndComp
Wire Wire Line
	5850 6650 5350 6650
$Comp
L Connector:TestPoint TP2
U 1 1
P 5850 6850
F 0 "TP2" V 5804 7038 50  0000 L CNN
F 1 "TestPoint" V 5895 7038 50  0000 L CNN
F 2 "NixieClockMaster:TESTPAD_P1-13" H 6050 6850 50  0001 C CNN
F 3 "~" H 6050 6850 50  0001 C CNN
	1    5850 6850
	0    1    1    0   
$EndComp
Wire Wire Line
	5850 6850 5350 6850
$Comp
L Connector:TestPoint TP3
U 1 1
P 5850 7050
F 0 "TP3" V 5804 7238 50  0000 L CNN
F 1 "TestPoint" V 5895 7238 50  0000 L CNN
F 2 "NixieClockMaster:TESTPAD_P1-13" H 6050 7050 50  0001 C CNN
F 3 "~" H 6050 7050 50  0001 C CNN
	1    5850 7050
	0    1    1    0   
$EndComp
Wire Wire Line
	5850 7050 5350 7050
$Comp
L Connector:TestPoint TP4
U 1 1
P 5850 7250
F 0 "TP4" V 5804 7438 50  0000 L CNN
F 1 "TestPoint" V 5895 7438 50  0000 L CNN
F 2 "NixieClockMaster:TESTPAD_P1-13" H 6050 7250 50  0001 C CNN
F 3 "~" H 6050 7250 50  0001 C CNN
	1    5850 7250
	0    1    1    0   
$EndComp
Wire Wire Line
	5850 7250 5350 7250
Text Label 5350 6650 0    50   ~ 0
GND
Text Label 5350 6850 0    50   ~ 0
5V
Text Label 5350 7050 0    50   ~ 0
3V8
Wire Notes Line
	3850 3500 3850 450 
Text Label 5350 7250 0    50   ~ 0
3V3
$Comp
L Connector_Generic:Conn_01x08 J1
U 1 1
P 1550 7100
F 0 "J1" H 1470 6475 50  0000 C CNN
F 1 "Front Panel" H 1470 6566 50  0000 C CNN
F 2 "NixieClockMaster:Header_MA08-1" H 1550 7100 50  0001 C CNN
F 3 "~" H 1550 7100 50  0001 C CNN
	1    1550 7100
	-1   0    0    1   
$EndComp
Wire Wire Line
	1750 6900 2100 6900
Wire Wire Line
	1750 6800 2100 6800
Wire Wire Line
	1750 6700 2100 6700
Wire Wire Line
	1750 7100 2100 7100
Text Label 2100 6900 0    50   ~ 0
SCL
Text Label 2100 6800 0    50   ~ 0
SDA
NoConn ~ 9900 7250
$Comp
L power:+5V #PWR0104
U 1 1
P 10600 5650
F 0 "#PWR0104" H 10600 5500 50  0001 C CNN
F 1 "+5V" H 10615 5823 50  0000 C CNN
F 2 "" H 10600 5650 50  0001 C CNN
F 3 "" H 10600 5650 50  0001 C CNN
	1    10600 5650
	1    0    0    -1  
$EndComp
Wire Wire Line
	9900 7450 10600 7450
Wire Wire Line
	10600 7450 10600 7500
Wire Wire Line
	10600 8400 11100 8400
$Comp
L power:+5V #PWR0103
U 1 1
P 11100 8150
F 0 "#PWR0103" H 11100 8000 50  0001 C CNN
F 1 "+5V" H 11115 8323 50  0000 C CNN
F 2 "" H 11100 8150 50  0001 C CNN
F 3 "" H 11100 8150 50  0001 C CNN
	1    11100 8150
	1    0    0    -1  
$EndComp
Wire Wire Line
	11100 8400 11100 8150
Wire Wire Line
	10600 8150 10600 8400
Wire Wire Line
	10600 7800 10600 7850
$Comp
L Device:R R11
U 1 1
P 10600 7650
F 0 "R11" H 10750 7700 50  0000 C CNN
F 1 "4k7" H 10750 7600 50  0000 C CNN
F 2 "NixieClockMaster:R-0207_2V" V 10530 7650 50  0001 C CNN
F 3 "~" H 10600 7650 50  0001 C CNN
	1    10600 7650
	1    0    0    -1  
$EndComp
$Comp
L Device:LED D2
U 1 1
P 10600 8000
F 0 "D2" V 10638 7883 50  0000 R CNN
F 1 "LED" V 10547 7883 50  0000 R CNN
F 2 "LED_THT:LED_D3.0mm" H 10600 8000 50  0001 C CNN
F 3 "~" H 10600 8000 50  0001 C CNN
	1    10600 8000
	0    1    1    0   
$EndComp
Wire Wire Line
	1550 9950 2250 9950
Wire Wire Line
	2250 9950 2250 10050
$Comp
L Connector_Generic:Conn_01x03 J4
U 1 1
P 3050 7200
F 0 "J4" H 2970 6875 50  0000 C CNN
F 1 "LED Out" H 2970 6966 50  0000 C CNN
F 2 "NixieClockMaster:Header_MA03-1" H 3050 7200 50  0001 C CNN
F 3 "~" H 3050 7200 50  0001 C CNN
	1    3050 7200
	-1   0    0    1   
$EndComp
Wire Wire Line
	3250 7100 3600 7100
Wire Wire Line
	3250 7300 3600 7300
Text Label 3600 7300 0    50   ~ 0
GND
Text Label 3600 7100 0    50   ~ 0
5V
Wire Wire Line
	3250 7200 3600 7200
Wire Wire Line
	3950 9550 4250 9550
Text Label 4250 9550 0    50   ~ 0
LED_OUT
Text Label 3600 7200 0    50   ~ 0
LED_OUT
Wire Notes Line
	4900 8200 4900 11200
$Comp
L Device:R R5
U 1 1
P 6050 9700
F 0 "R5" H 6120 9746 50  0000 L CNN
F 1 "100R" H 6120 9655 50  0000 L CNN
F 2 "NixieClockMaster:R-0207_2V" V 5980 9700 50  0001 C CNN
F 3 "~" H 6050 9700 50  0001 C CNN
	1    6050 9700
	1    0    0    -1  
$EndComp
$Comp
L Device:D_Zener D5
U 1 1
P 6050 10300
F 0 "D5" V 6004 10379 50  0000 L CNN
F 1 "D_Zener" V 6095 10379 50  0000 L CNN
F 2 "Diodes_THT:D_DO-35_SOD27_P2.54mm_Vertical_AnodeUp" H 6050 10300 50  0001 C CNN
F 3 "~" H 6050 10300 50  0001 C CNN
	1    6050 10300
	0    1    1    0   
$EndComp
Text Label 6350 10000 0    50   ~ 0
PIR_4V7
Wire Wire Line
	6050 9850 6050 10000
Wire Wire Line
	6350 10000 6050 10000
Connection ~ 6050 10000
Wire Wire Line
	6050 10000 6050 10150
Wire Wire Line
	6050 9550 6050 9250
Text Label 6050 9250 0    50   ~ 0
5V
$Comp
L power:GND #PWR05
U 1 1
P 6050 10600
F 0 "#PWR05" H 6050 10350 50  0001 C CNN
F 1 "GND" H 6055 10427 50  0000 C CNN
F 2 "" H 6050 10600 50  0001 C CNN
F 3 "" H 6050 10600 50  0001 C CNN
	1    6050 10600
	1    0    0    -1  
$EndComp
Wire Wire Line
	6050 10450 6050 10600
Text Notes 5200 8750 0    100  ~ 0
Motion Detector Supply
$EndSCHEMATC
